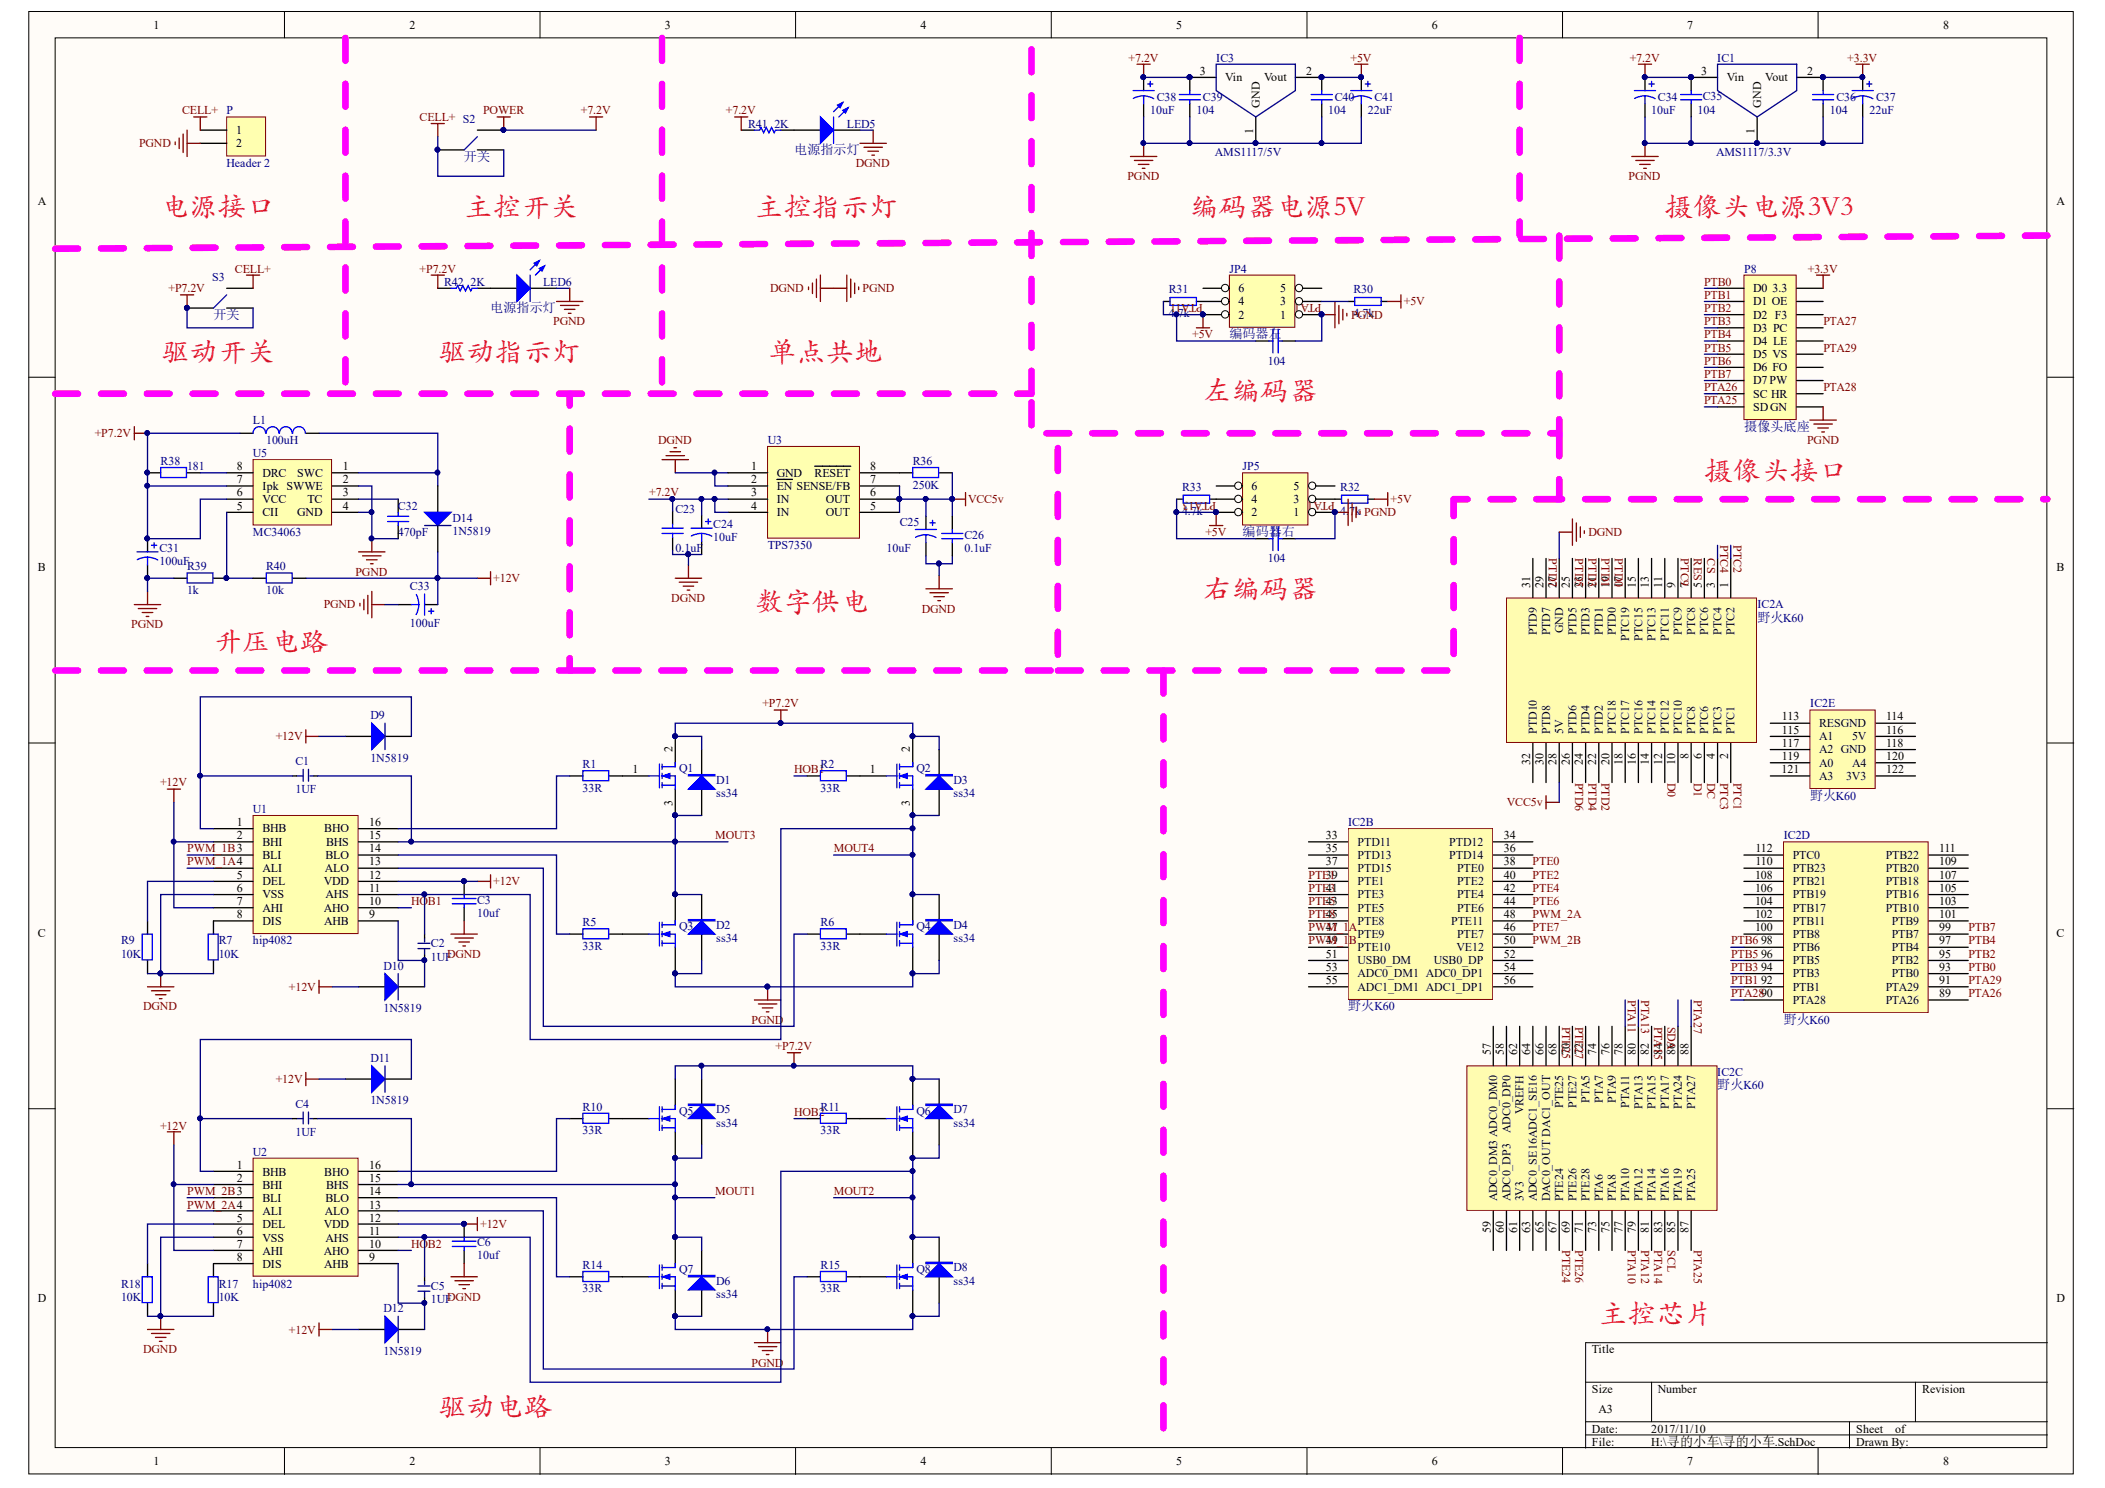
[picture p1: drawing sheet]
# Altium project 寻的小车.PrjPCB
1 sheet, 82 parts. Net scope: global (net labels, ports and power ports of the same name join across sheets).
Board file: 寻的小车.PcbDoc

## Sheet 寻的小车.SchDoc
size A3

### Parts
C1  1UF  [0805]
C2  1UF  [0805]
C3  10uf  [0805]
C4  1UF  [0805]
C5  1UF  [0805]
C6  10uf  [0805]
C15  104  [R0603]
C16  104  [R0603]
C23  value 0.1uF  [R0603]  (hidden comment: CAPACITY)
C24  value 10uF  [0805]  (hidden comment: Cap Pol3)
C25  value 10uF  [1206C]  (hidden comment: CAP  Pol)
C26  value 0.1uF  [R0603]  (hidden comment: CAPACITY)
C31  value 100uF  [10UF]  (hidden comment: CAP  Pol)
C32  value 470pF  [0805小贴片]  (hidden comment: CAPACITY)
C33  value 100uF  [2512]  (hidden comment: CAP  Pol)
C34  value 10uF  [0805]  (hidden comment: Cap Pol1)
C35  value 104  [CAP_0805]  (hidden comment: Cap)
C36  value 104  [CAP_0805]  (hidden comment: Cap)
C37  value 22uF  [1206C]  (hidden comment: Cap Pol1)
C38  value 10uF  [0805]  (hidden comment: Cap Pol1)
C39  value 104  [CAP_0805]  (hidden comment: Cap)
C40  value 104  [CAP_0805]  (hidden comment: Cap)
C41  value 22uF  [1206C]  (hidden comment: Cap Pol1)
D1  ss34  [SS14]
D2  ss34  [SS14]
D3  ss34  [SS14]
D4  ss34  [SS14]
D5  ss34  [SS14]
D6  ss34  [SS14]
D7  ss34  [SS14]
D8  ss34  [SS14]
D9  1N5819  [SS14]
D10  1N5819  [SS14]
D11  1N5819  [SS14]
D12  1N5819  [SS14]
D14  1N5819  [SS14]
IC1  AMS1117/3.3V  [SOT_223]
IC2  野火K60  [mk60FN]  (parts A,B,C,D,E of 5)
IC3  AMS1117/5V  [SOT_223]
JP4  编码器左  [HDR2X3]
JP5  编码器右  [HDR2X3]
L1  value 100uH  [小贴片电感]  (hidden comment: Inductor)
LED5  电源指示灯  [0603D]
LED6  电源指示灯  [0603D]
P  Header 2  [T(G)]
P8  摄像头底座  [摄像头座]
Q1  (no value)  [NMOS]
Q2  IRF3205  [NMOS]  (value not drawn)
Q3  IRF3205  [NMOS]  (value not drawn)
Q4  IRF3205  [NMOS]  (value not drawn)
Q5  IRF3205  [NMOS]  (value not drawn)
Q6  IRF3205  [NMOS]  (value not drawn)
Q7  IRF3205  [NMOS]  (value not drawn)
Q8  IRF3205  [NMOS]  (value not drawn)
R1  value 33R  [0805]  (hidden comment: RES2_0805)
R2  value 33R  [0805]  (hidden comment: RES2_0805)
R5  value 33R  [0805]  (hidden comment: RES2_0805)
R6  value 33R  [0805]  (hidden comment: RES2_0805)
R7  value 10K  [R0603]  (hidden comment: RES2_0805)
R9  value 10K  [R0603]  (hidden comment: RES2_0603)
R10  value 33R  [0805]  (hidden comment: RES2_0805)
R11  value 33R  [0805]  (hidden comment: RES2_0805)
R14  value 33R  [0805]  (hidden comment: RES2_0805)
R15  value 33R  [0805]  (hidden comment: RES2_0805)
R17  value 10K  [R0603]  (hidden comment: RES2_0805)
R18  value 10K  [R0603]  (hidden comment: RES2_0603)
R30  4.7k  [R0603]
R31  4.7k  [R0603]
R32  4.7k  [R0603]
R33  4.7k  [R0603]
R36  value 250K  [0805]  (hidden comment: RES2_0805)
R38  value 181  [R0603]  (hidden comment: RES2_0805)
R39  value 1k  [R0603]  (hidden comment: RES2_0805)
R40  value 10k  [R0603]  (hidden comment: RES2_0805)
R41  value 2K  [RES_0805]  (hidden comment: Res1)
R42  value 2K  [RES_0805]  (hidden comment: Res1)
S2  开关  [扭头开关]
S3  开关  [扭头开关]
U1  hip4082  [SO16NB]
U2  hip4082  [SO16NB]
U3  TPS7350  [SOP_8]
U5  MC34063  [SO8]

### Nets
+3.3V: C36.2 C37.1 IC1.2(Vout) P8.2(3.3)
+5V: C15.2 C16.2 C40.2 C41.1 IC3.2(Vout) JP4.2 JP5.2 R30.1 R31.2 R32.1 R33.2
+7.2V: C23.2 C24.1 C34.1 C35.2 C38.1 C39.2 IC1.3(Vin) IC3.3(Vin) R41.2 S2.2 U3.3(IN) U3.4(IN)  [also labelled POWER]
+12V: C3.1 C6.1 C33.1 D9.1(A) D10.1(A) D11.1(A) D12.1(A) D14.2(K) R40.1 U1.2(BHI) U1.7(AHI) U1.12(VDD) U2.2(BHI) U2.7(AHI) U2.12(VDD)
+P7.2V: C31.1 D1.K D3.K D5.K D7.K L1.1 Q1.2(D) Q2.2(D) Q5.2(D) Q6.2(D) R38.1 R42.2 S3.1 S3.3 U5.6(VCC) U5.7(Ipk)
CELL+: P.1 S2.1 S2.3 S3.2
DGND: C3.2 C6.2 C15.1 C16.1 C23.1 C24.2 C25.2 C26.1 C31.2 C32.1 C33.2 C34.2 C35.1 C36.1 C37.2 C38.2 C39.1 C40.1 C41.2 D2.A D4.A D6.A D8.A IC1.1(GND) IC2.27(GND) IC3.1(GND) JP4.1 JP5.1 LED5.2(K) LED6.2(K) P.2 P8.20(GN) Q3.3(S) Q4.3(S) Q7.3(S) Q8.3(S) R7.1 R9.2 R17.1 R18.2 R39.1 U1.6(VSS) U2.6(VSS) U3.1(GND) U3.2(~{EN}) U5.2(SWWE) U5.4(GND)  [also labelled PGND]
VCC5v: C25.1 C26.2 IC2.28(5V) R36.2 U3.5(OUT) U3.6(OUT) U3.7(SENSE/FB)
CS: IC2.5(PTC6)
D0: IC2.12(PTC12)
D1: IC2.8(PTC8)
DC: IC2.6(PTC6)
HOB1: R2.1 U1.10(AHO)
HOB2: R11.1 U2.10(AHO)
MOUT1: C4.18 D5.A D6.K Q5.3(S) Q7.2(D) U2.15(BHS)
MOUT2: C5.18 D7.A D8.K Q6.3(S) Q8.2(D) U2.11(AHS)
MOUT3: C1.18 D1.A D2.K Q1.3(S) Q3.2(D) U1.15(BHS)
MOUT4: C2.18 D3.A D4.K Q2.3(S) Q4.2(D) U1.11(AHS)
PTA10: IC2.77(PTA10) JP4.3 R30.2
PTA11: IC2.78(PTA11) JP4.4 R31.1
PTA12: IC2.79(PTA12) JP5.3 R32.2
PTA13: IC2.80(PTA13) JP5.4 R33.1
PTA14: IC2.81(PTA14)
PTA15: IC2.82(PTA15)
PTA25: IC2.87(PTA25) P8.19(SD)
PTA26: IC2.89(PTA26) P8.17(SC)
PTA27: IC2.88(PTA27) P8.8(PC)
PTA28: IC2.90(PTA28) P8.18(HR)
PTA29: IC2.91(PTA29) P8.12(VS)
PTB0: IC2.93(PTB0) P8.1(D0)
PTB1: IC2.92(PTB1) P8.3(D1)
PTB2: IC2.95(PTB2) P8.5(D2)
PTB3: IC2.94(PTB3) P8.7(D3)
PTB4: IC2.97(PTB4) P8.9(D4)
PTB5: IC2.96(PTB5) P8.11(D5)
PTB6: IC2.98(PTB6) P8.13(D6)
PTB7: IC2.99(PTB7) P8.15(D7)
PTC1: IC2.2(PTC1)
PTC2: IC2.1(PTC2)
PTC3: IC2.4(PTC3)
PTC4: IC2.3(PTC4)
PTC9: IC2.9(PTC9)
PTD0: IC2.19(PTD0)
PTD1: IC2.21(PTD1)
PTD2: IC2.22(PTD2)
PTD3: IC2.23(PTD3)
PTD4: IC2.24(PTD4)
PTD5: IC2.25(PTD5)
PTD6: IC2.26(PTD6)
PTD7: IC2.29(PTD7)
PTE0: IC2.38(PTE0)
PTE1: IC2.39(PTE1)
PTE2: IC2.40(PTE2)
PTE3: IC2.41(PTE3)
PTE4: IC2.42(PTE4)
PTE5: IC2.43(PTE5)
PTE6: IC2.44(PTE6)
PTE7: IC2.46(PTE7)
PTE8: IC2.45(PTE8)
PTE24: IC2.67(PTE24)
PTE25: IC2.68(PTE25)
PTE26: IC2.69(PTE26)
PTE27: IC2.70(PTE27)
PWM_1A: IC2.47(PTE9) U1.4(ALI)
PWM_1B: IC2.49(PTE10) U1.3(BLI)
PWM_2A: IC2.48(PTE11) U2.4(ALI)
PWM_2B: IC2.50(VE12) U2.3(BLI)
RES: IC2.7(PTC8)
SCL: IC2.83(PTA16)
SDA: IC2.84(PTA17)
NetC1_17: C1.17 D9.2(K) U1.1(BHB)
NetC2_17: C2.17 D10.2(K) U1.9(AHB)
NetC4_17: C4.17 D11.2(K) U2.1(BHB)
NetC5_17: C5.17 D12.2(K) U2.9(AHB)
NetC32_2: C32.2 U5.3(TC)
NetD14_1: D14.1(A) L1.2 U5.1(SWC)
NetLED5_1: LED5.1(A) R41.1
NetLED6_1: LED6.1(A) R42.1
NetQ1_1: Q1.1(G) R1.2
NetQ2_1: Q2.1(G) R2.2
NetQ3_1: Q3.1(G) R5.2
NetQ4_1: Q4.1(G) R6.2
NetQ5_1: Q5.1(G) R10.2
NetQ6_1: Q6.1(G) R11.2
NetQ7_1: Q7.1(G) R14.2
NetQ8_1: Q8.1(G) R15.2
NetR1_1: R1.1 U1.16(BHO)
NetR5_1: R5.1 U1.14(BLO)
NetR6_1: R6.1 U1.13(ALO)
NetR7_2: R7.2 U1.8(DIS)
NetR9_1: R9.1 U1.5(DEL)
NetR10_1: R10.1 U2.16(BHO)
NetR14_1: R14.1 U2.14(BLO)
NetR15_1: R15.1 U2.13(ALO)
NetR17_2: R17.2 U2.8(DIS)
NetR18_1: R18.1 U2.5(DEL)
NetR36_1: R36.1 U3.8(~{RESET})
NetR38_2: R38.2 U5.8(DRC)
NetR39_2: R39.2 R40.2 U5.5(CII)

Not connected (* = marked no-connect by the designer): IC2 10(PTC10) 11(PTC11) 13(PTC13) 14(PTC14) 15(PTC15) 16(PTC16) 17(PTC19) 18(PTC17) 20(PTC18) 30(PTD8) 31(PTD9) 32(PTD10) 33(PTD11) 34(PTD12) 35(PTD13) 36(PTD14) 37(PTD15) 51(USB0_DM) 52(USB0_DP) 53(ADC0_DM1) 54(ADC0_DP1) 55(ADC1_DM1) 56(ADC1_DP1) 57(ADC0_DM0) 58(ADC0_DP0) 59(ADC0_DM3) 60(ADC0_DP3) 61(3V3) 62(VREFH) 63(ADC0_SE16) 64(ADC1_SE16) 65(DAC0_OUT) 66(DAC1_OUT) 71(PTE28) 72(PTA5) 73(PTA6) 74(PTA7) 75(PTA8) 76(PTA9) 85(PTA19) 86(PTA24) 100(PTB8) 101(PTB9) 102(PTB11) 103(PTB10) 104(PTB17) 105(PTB16) 106(PTB19) 107(PTB18) 108(PTB21) 109(PTB20) 110(PTB23) 111(PTB22) 112(PTC0) 113(RES) 114(GND) 115(A1) 116(5V) 117(A2) 118(GND) 119(A0) 120(A4) 121(A3) 122(3V3); JP4 5 6; JP5 5 6; P8 4(OE) 6(F3) 10(LE) 14(FO) 16(PW)

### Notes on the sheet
- 电源接口
- (near S2) 主控开关
- 主控指示灯
- 编码器电源5V
- 摄像头电源3V3
- (near S3) 驱动开关
- 驱动指示灯
- 单点共地
- (near JP4) 左编码器
- (near P8) 摄像头接口
- 数字供电
- 右编码器
- 升压电路
- 主控芯片
- 右轮驱动电路
- 左轮驱动电路
